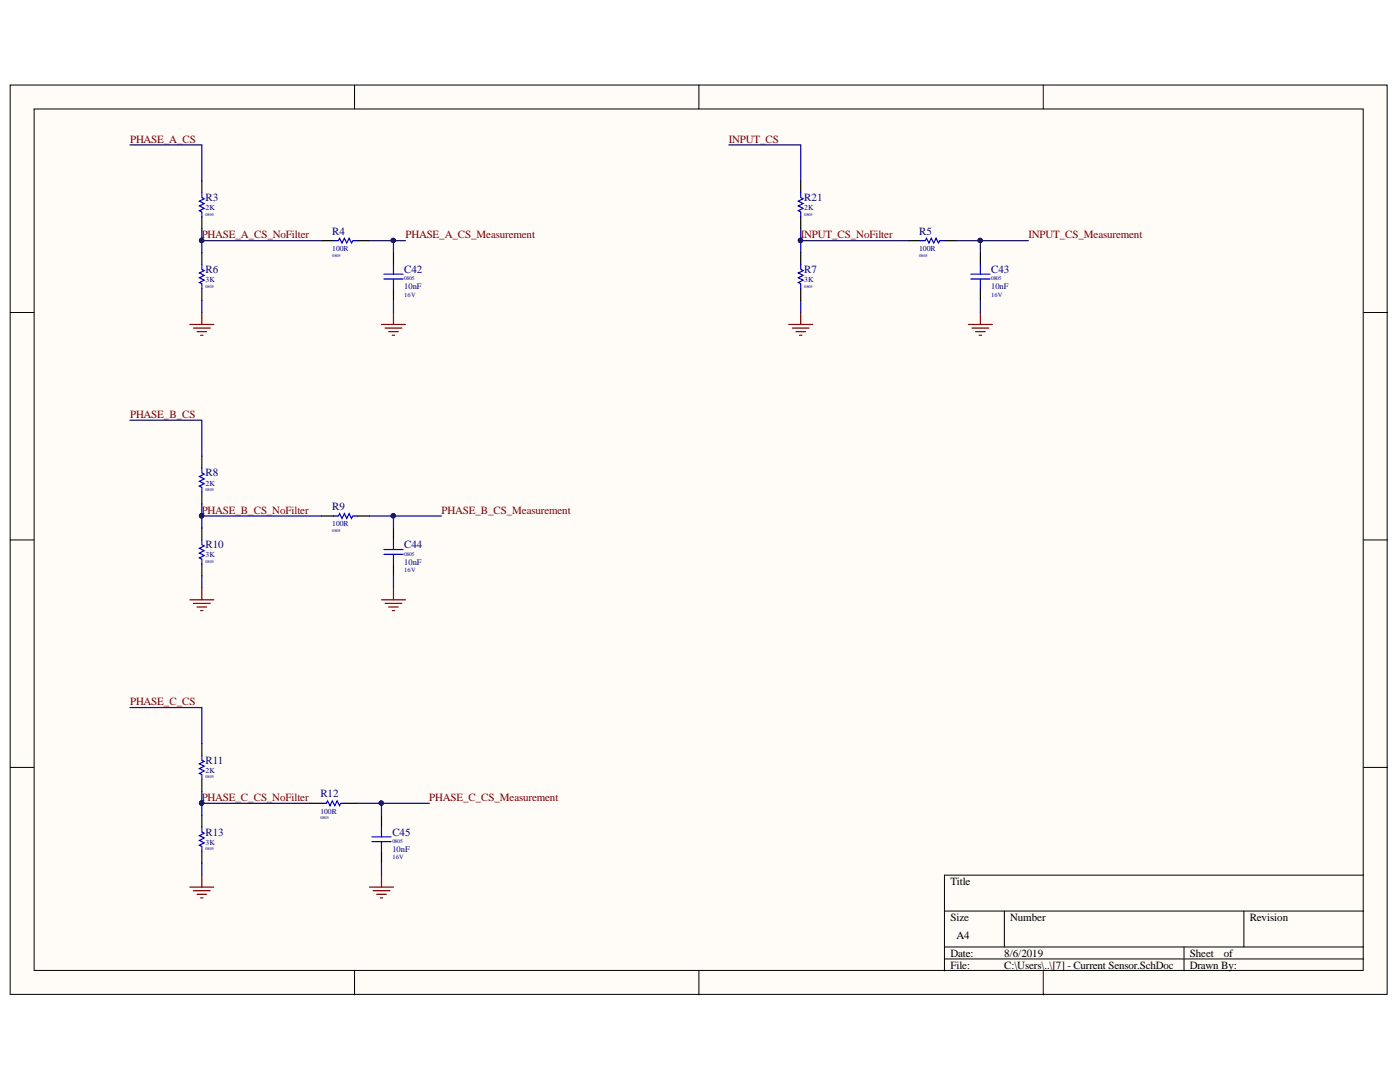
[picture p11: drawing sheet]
<svg xmlns="http://www.w3.org/2000/svg" width="279mm" height="216mm" viewBox="0 0 279 216" stroke-linecap="round" stroke-linejoin="round" font-family="sans-serif">
<g fill="#fffcf8" stroke="#000" stroke-width=".2">
<path d="M2 17h274.8v181.4h-274.8z"/>
<path d="M6.8 21.7h265.3v171.9h-265.3z"/>
</g>
<g fill="none" stroke="#000" stroke-width=".2">
<path d="M70.8 17v4.7M139.5 17v4.7M208.2 17v4.7M2 62.4h4.8M272.2 62.4h4.7M2 107.7h4.8M272.2 107.7h4.7M2 153.1h4.8M272.2 153.1h4.7M272.2 174.6h-83.7v19.1M70.8 193.7v4.8M139.5 193.7v4.8"/>
<path d="M188.5 181.8h83.7M188.5 189h83.7M188.5 191.3h83.7M200.4 181.8v7.2M208.2 193.7v4.8M236.3 189v4.7M248.2 181.8v7.2"/>
</g>
<g fill="none" stroke="#800000" stroke-width=".24">
<path d="M37.9 64.7h4.8M38.6 65.5h3.4M39.3 66.2h1.9M40 66.9h.5M40.3 62.4v2.3M76.1 64.7h4.8M76.9 65.5h3.3M77.6 66.2h1.9M78.3 66.9h.5M78.5 62.4v2.3M157.4 64.7h4.8M158.1 65.5h3.4"/>
<path d="M158.8 66.2h2M159.6 66.9h.4M159.8 62.4v2.3M193.3 64.7h4.7M194 65.5h3.3M194.7 66.2h1.9M195.4 66.9h.5M195.7 62.4v2.3M37.9 119.7h4.8M40.3 117.3v2.4M76.1 119.7h4.8M78.5 117.3v2.4"/>
<path d="M38.6 120.4h3.4M39.3 121.1h1.9M40 121.8h.5M76.9 120.4h3.3M77.6 121.1h1.9M78.3 121.8h.5M37.9 177h4.8M38.6 177.7h3.4M39.3 178.4h1.9M40 179.2h.5M40.3 174.6v2.4M73.7 177h4.8"/>
<path d="M74.5 177.7h3.3M75.2 178.4h1.9M75.9 179.2h.5M76.1 174.6v2.4"/>
</g>
<g fill="#000080" stroke="#000080" stroke-width=".2">
<circle cx="40.2" cy="48" r=".43"/>
<circle cx="40.2" cy="160.2" r=".43"/>
<circle cx="40.2" cy="102.9" r=".43"/>
<circle cx="159.8" cy="48" r=".43"/>
<circle cx="78.5" cy="48" r=".43"/>
<circle cx="78.5" cy="102.9" r=".43"/>
<circle cx="76.1" cy="160.2" r=".43"/>
<circle cx="195.6" cy="48" r=".43"/>
</g>
<g fill="none" stroke="#000" stroke-width=".24">
<path d="M40.3 36.1v2.4M159.8 36.1v2.4M40.3 43.2v2.4M40.3 50.4v2.4M40.3 57.6v2.4M64.2 48h2.4M71.4 48h2.3M78.5 50.4v2.4M78.5 57.6v2.4M159.8 43.2v2.4M159.8 50.4v2.4M159.8 57.6v2.4"/>
<path d="M181.3 48h2.4M188.5 48h2.4M195.7 50.4v2.4M195.7 57.6v2.4M40.3 91v2.4M40.3 98.2v2.4M40.3 105.4v2.3M40.3 112.5v2.4M64.2 103h2.4M71.4 103h2.3M78.5 105.4v2.3M78.5 112.5v2.4"/>
<path d="M40.3 148.3v2.4M40.3 155.5v2.4M40.3 162.7v2.4M40.3 169.8v2.4M61.8 160.3h2.4M69 160.3h2.4M76.1 162.7v2.4M76.1 169.8v2.4"/>
</g>
<g fill="none" stroke="#00f" stroke-width=".24">
<path d="M40.3 38.5v.9l.5 .3-1 .4 1 .5-1 .5 1 .5-1 .5 .5 .2v.9M159.8 38.5v.9l.5 .3-1 .4 1 .5-1 .5 1 .5-1 .5 .5 .2v.9M40.3 52.8v1l.5 .2-1 .5 1 .4-1 .5 1 .5-1 .5 .5 .2v1M66.6 48h.9l.3-.5 .4 1 .5-1 .5 1 .5-1 .5 1 .2-.5h1M76.6 54.7h3.8M76.6 55.7h3.8M78.5 52.8v1.9M78.5 55.7v1.9M159.8 52.8v1l.5 .2-1 .5 1 .4-1 .5 1 .5-1 .5 .5 .2v1M183.7 48h1l.2-.5 .5 1 .5-1 .4 1 .5-1 .5 1 .2-.5h1M193.7 54.7h3.9M193.7 55.7h3.9"/>
<path d="M195.7 52.8v1.9M195.7 55.7v1.9M40.3 93.4v1l.5 .2-1 .5 1 .5-1 .4 1 .5-1 .5 .5 .2v1M40.3 107.7v1l.5 .2-1 .5 1 .5-1 .5 1 .4-1 .5 .5 .3v.9M66.6 103h.9l.3-.5 .4 .9 .5-.9 .5 .9 .5-.9 .5 .9 .2-.4h1M76.6 109.7h3.8M76.6 110.6h3.8M78.5 107.7v2M78.5 110.6v1.9M40.3 150.7v1l.5 .2-1 .5 1 .5-1 .5 1 .4-1 .5 .5 .3v.9M40.3 165.1v.9l.5 .3-1 .4 1 .5-1 .5 1 .5-1 .5 .5 .2v.9M64.2 160.3h.9l.3-.5 .5 1 .4-1 .5 1 .5-1 .5 1 .2-.5h1"/>
<path d="M74.2 167h3.8M74.2 167.9h3.8M76.1 165.1v1.9M76.1 167.9v1.9"/>
</g>
<g fill="none" stroke="#000080" stroke-width=".24">
<path d="M25.9 28.9h14.4v7.2M145.5 28.9h14.3v7.2M40.3 45.6v4.8M40.3 60v2.4M40.3 48h23.9M73.7 48h4.8v2.4M78.5 60v2.4M78.5 48h2.4M159.8 45.6v4.8M159.8 48h21.5M159.8 60v2.4M190.9 48h4.8v2.4"/>
<path d="M195.7 48h9.5M195.7 60v2.4M25.9 83.9h14.4v7.1M40.3 100.6v4.8M40.3 114.9v2.4M40.3 103h23.9M73.7 103h4.8v2.4M78.5 114.9v2.4M78.5 103h9.6M25.9 141.2h14.4v7.1M40.3 157.9v4.8M40.3 172.2v2.4"/>
<path d="M40.3 160.3h21.5M71.4 160.3h4.7v2.4M76.1 172.2v2.4M76.1 160.3h9.6"/>
</g>
<g font-size="2.2" fill="#800000">
<text x="26" y="28.5">PHASE_A_CS</text>
<text x="145.5" y="28.5">INPUT_CS</text>
<text x="40.3" y="47.6">PHASE_A_CS_NoFilter</text>
<text x="80.9" y="47.6">PHASE_A_CS_Measurement</text>
<text x="159.8" y="47.6">INPUT_CS_NoFilter</text>
<text x="205.3" y="47.6">INPUT_CS_Measurement</text>
<text x="26" y="83.4">PHASE_B_CS</text>
<text x="40.3" y="102.5">PHASE_B_CS_NoFilter</text>
<text x="88.1" y="102.5">PHASE_B_CS_Measurement</text>
<text x="26" y="140.7">PHASE_C_CS</text>
<text x="40.3" y="159.8">PHASE_C_CS_NoFilter</text>
<text x="85.7" y="159.8">PHASE_C_CS_Measurement</text>
</g>
<g font-size="2.2" fill="#000080">
<text x="41" y="40.1">R3</text>
<text x="160.5" y="40.1">R21</text>
<text x="66.3" y="46.8">R4</text>
<text x="183.4" y="46.8">R5</text>
<text x="41" y="54.5">R6</text>
<text x="80.7" y="54.5">C42</text>
<text x="160.5" y="54.5">R7</text>
<text x="197.8" y="54.5">C43</text>
<text x="41" y="95.1">R8</text>
<text x="66.3" y="101.7">R9</text>
<text x="41" y="109.4">R10</text>
<text x="80.7" y="109.4">C44</text>
<text x="41" y="152.5">R11</text>
<text x="63.9" y="159.1">R12</text>
<text x="41" y="166.7">R13</text>
<text x="78.3" y="166.7">C45</text>
</g>
<g font-size="2.2">
<text x="189.7" y="176.5">Title</text>
<text x="189.7" y="183.7">Size</text>
<text x="201.6" y="183.7">Number</text>
<text x="249.4" y="183.7">Revision</text>
<text x="189.7" y="190.9">Date:</text>
<text x="190.9" y="187.3">A4</text>
<text x="200.4" y="190.9">8/6/2019</text>
<text x="237.5" y="190.9">Sheet</text>
<text x="244.2" y="190.9">of</text>
<text x="189.7" y="193.3">File:</text>
<text x="200.4" y="193.3">C:\Users\..\[7] - Current Sensor.SchDoc</text>
<text x="237.5" y="193.3">Drawn By:</text>
</g>
<g font-size="1.7" fill="#000080">
<text x="80.7" y="57.7">10nF</text>
<text x="197.8" y="57.7">10nF</text>
<text x="80.7" y="112.6">10nF</text>
<text x="78.3" y="169.9">10nF</text>
</g>
<g font-size="1.5" fill="#000080">
<text x="41" y="42">2K</text>
<text x="160.5" y="42">2K</text>
<text x="66.3" y="50.1">100R</text>
<text x="183.4" y="50.1">100R</text>
<text x="41" y="56.3">3K</text>
<text x="160.5" y="56.3">3K</text>
<text x="41" y="96.9">2K</text>
<text x="66.3" y="105">100R</text>
<text x="41" y="111.2">3K</text>
<text x="41" y="154.2">2K</text>
<text x="63.9" y="162.3">100R</text>
<text x="41" y="168.6">3K</text>
</g>
<g font-size="1.3" fill="#000080">
<text x="80.7" y="59.2">16V</text>
<text x="197.8" y="59.2">16V</text>
<text x="80.7" y="114.2">16V</text>
<text x="78.3" y="171.5">16V</text>
</g>
<g font-size="1.1" fill="#000080">
<text x="80.7" y="55.9">0805</text>
<text x="197.8" y="55.9">0805</text>
<text x="80.7" y="110.9">0805</text>
<text x="78.3" y="168.2">0805</text>
</g>
<g font-size=".8" fill="#000080">
<text x="41" y="43.1">0805</text>
<text x="160.5" y="43.1">0805</text>
<text x="66.3" y="51.2">0805</text>
<text x="183.4" y="51.2">0805</text>
<text x="41" y="57.4">0805</text>
<text x="160.5" y="57.4">0805</text>
<text x="41" y="98">0805</text>
<text x="66.3" y="106.1">0805</text>
<text x="41" y="112.3">0805</text>
<text x="41" y="155.3">0805</text>
<text x="63.9" y="163.4">0805</text>
<text x="41" y="169.7">0805</text>
</g>
</svg>
